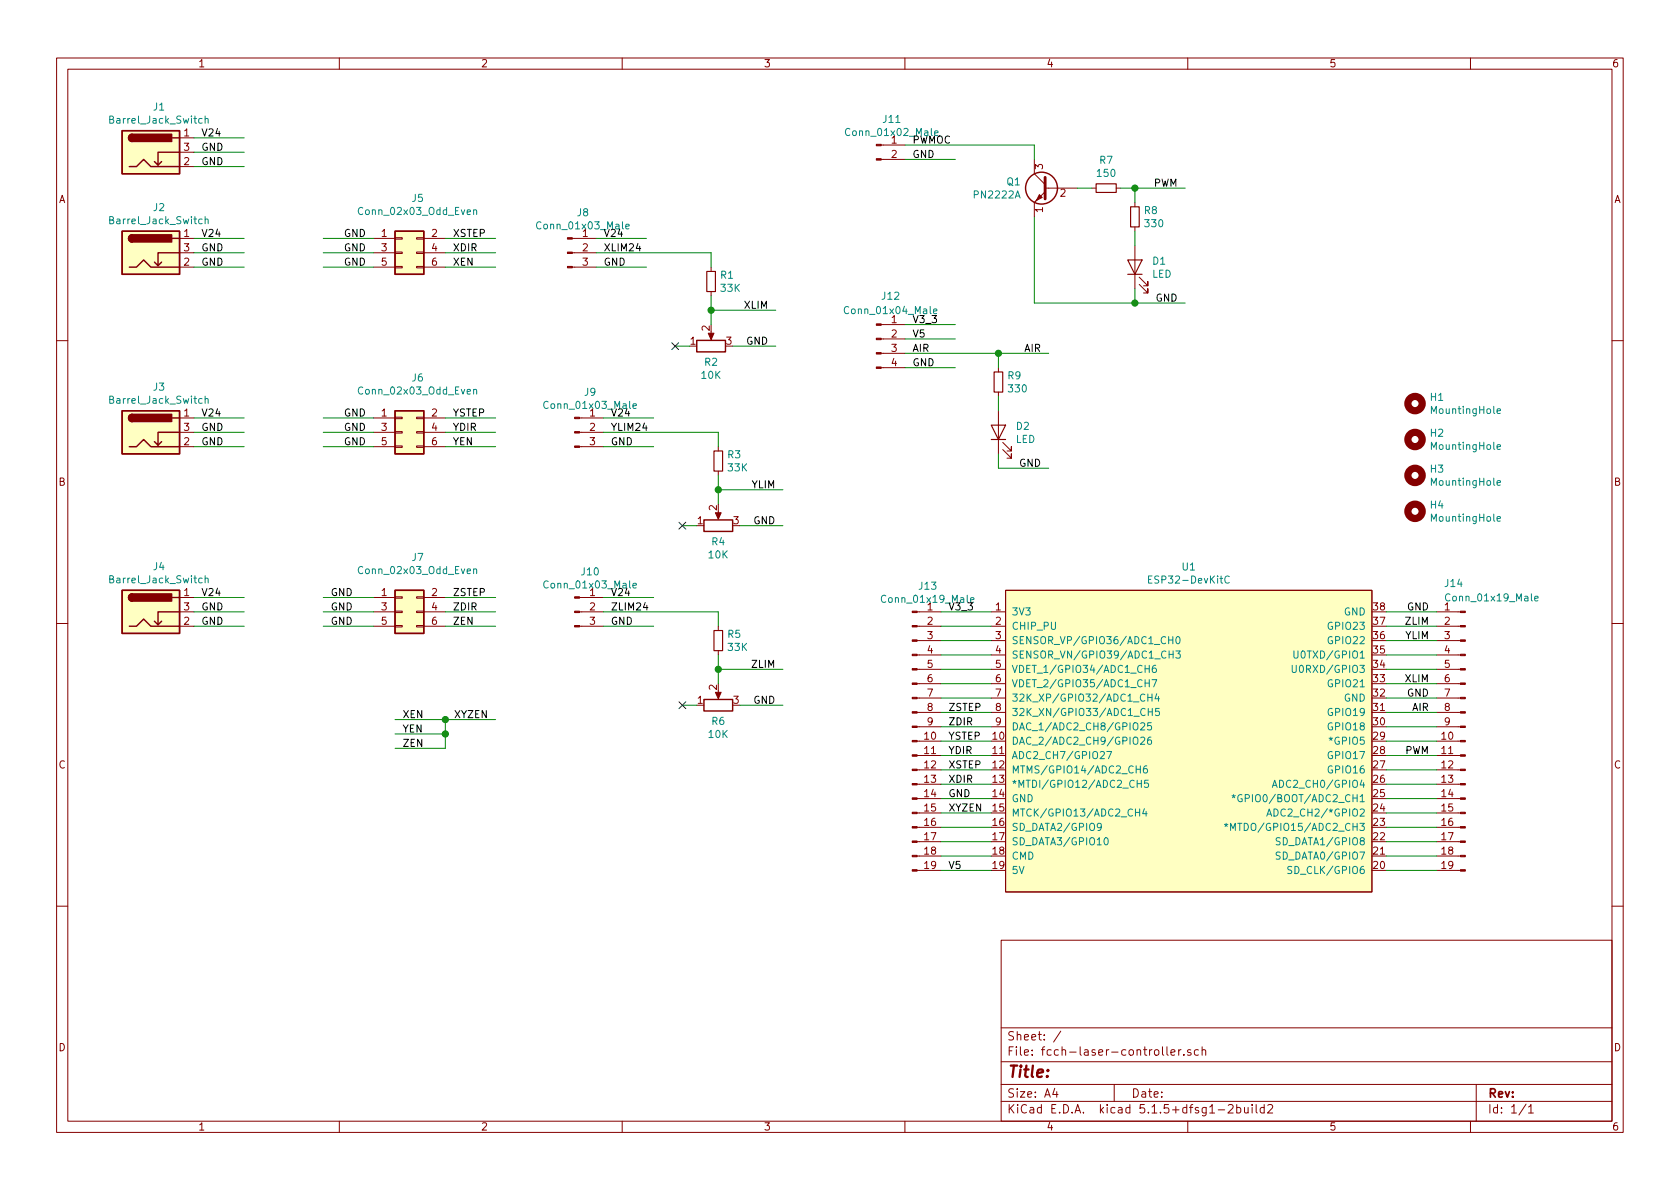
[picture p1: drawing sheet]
EESchema Schematic File Version 4
EELAYER 30 0
EELAYER END
$Descr A4 11693 8268
encoding utf-8
Sheet 1 1
Title ""
Date ""
Rev ""
Comp ""
Comment1 ""
Comment2 ""
Comment3 ""
Comment4 ""
$EndDescr
$Comp
L Espressif:ESP32-DevKitC U1
U 1 1
P 8200 5100
F 0 "U1" H 8275 6265 50  0000 C CNN
F 1 "ESP32-DevKitC" H 8275 6174 50  0000 C CNN
F 2 "Espressif:ESP32-DevKitC" H 8200 3850 50  0001 C CNN
F 3 "https://docs.espressif.com/projects/esp-idf/zh_CN/latest/esp32/hw-reference/esp32/get-started-devkitc.html" H 8350 3850 50  0001 C CNN
	1    8200 5100
	1    0    0    -1  
$EndComp
$Comp
L Connector:Barrel_Jack_Switch J1
U 1 1
P 1050 1050
F 0 "J1" H 1107 1367 50  0000 C CNN
F 1 "Barrel_Jack_Switch" H 1107 1276 50  0000 C CNN
F 2 "Connectors:BARREL_JACK" H 1100 1010 50  0001 C CNN
F 3 "~" H 1100 1010 50  0001 C CNN
F 4 "Mouser 992-CON-SOCJ-2155" H 1050 1050 50  0001 C CNN "Part"
	1    1050 1050
	1    0    0    -1  
$EndComp
$Comp
L Connector:Barrel_Jack_Switch J2
U 1 1
P 1050 1750
F 0 "J2" H 1107 2067 50  0000 C CNN
F 1 "Barrel_Jack_Switch" H 1107 1976 50  0000 C CNN
F 2 "Connectors:BARREL_JACK" H 1100 1710 50  0001 C CNN
F 3 "~" H 1100 1710 50  0001 C CNN
F 4 "Mouser 992-CON-SOCJ-2155" H 1050 1750 50  0001 C CNN "Part"
	1    1050 1750
	1    0    0    -1  
$EndComp
$Comp
L Connector:Barrel_Jack_Switch J3
U 1 1
P 1050 3000
F 0 "J3" H 1107 3317 50  0000 C CNN
F 1 "Barrel_Jack_Switch" H 1107 3226 50  0000 C CNN
F 2 "Connectors:BARREL_JACK" H 1100 2960 50  0001 C CNN
F 3 "~" H 1100 2960 50  0001 C CNN
F 4 "Mouser 992-CON-SOCJ-2155" H 1050 3000 50  0001 C CNN "Part"
	1    1050 3000
	1    0    0    -1  
$EndComp
$Comp
L Connector:Barrel_Jack_Switch J4
U 1 1
P 1050 4250
F 0 "J4" H 1107 4567 50  0000 C CNN
F 1 "Barrel_Jack_Switch" H 1107 4476 50  0000 C CNN
F 2 "Connectors:BARREL_JACK" H 1100 4210 50  0001 C CNN
F 3 "~" H 1100 4210 50  0001 C CNN
F 4 "Mouser 992-CON-SOCJ-2155" H 1050 4250 50  0001 C CNN "Part"
	1    1050 4250
	1    0    0    -1  
$EndComp
$Comp
L Connector_Generic:Conn_02x03_Odd_Even J6
U 1 1
P 2800 3000
F 0 "J6" H 2908 3381 50  0000 C CNN
F 1 "Conn_02x03_Odd_Even" H 2908 3290 50  0000 C CNN
F 2 "Pin_Headers:Pin_Header_Straight_2x03_Pitch2.54mm" H 2800 3000 50  0001 C CNN
F 3 "~" H 2800 3000 50  0001 C CNN
	1    2800 3000
	1    0    0    -1  
$EndComp
$Comp
L Connector_Generic:Conn_02x03_Odd_Even J7
U 1 1
P 2800 4250
F 0 "J7" H 2908 4631 50  0000 C CNN
F 1 "Conn_02x03_Odd_Even" H 2908 4540 50  0000 C CNN
F 2 "Pin_Headers:Pin_Header_Straight_2x03_Pitch2.54mm" H 2800 4250 50  0001 C CNN
F 3 "~" H 2800 4250 50  0001 C CNN
	1    2800 4250
	1    0    0    -1  
$EndComp
$Comp
L Connector:Conn_01x03_Male J8
U 1 1
P 3950 1750
F 0 "J8" H 4058 2031 50  0000 C CNN
F 1 "Conn_01x03_Male" H 4058 1940 50  0000 C CNN
F 2 "Pin_Headers:Pin_Header_Straight_1x03_Pitch2.54mm" H 3950 1750 50  0001 C CNN
F 3 "~" H 3950 1750 50  0001 C CNN
	1    3950 1750
	1    0    0    -1  
$EndComp
$Comp
L Connector:Conn_01x02_Male J11
U 1 1
P 6100 1000
F 0 "J11" H 6208 1181 50  0000 C CNN
F 1 "Conn_01x02_Male" H 6208 1090 50  0000 C CNN
F 2 "Pin_Headers:Pin_Header_Straight_1x02_Pitch2.54mm" H 6100 1000 50  0001 C CNN
F 3 "~" H 6100 1000 50  0001 C CNN
	1    6100 1000
	1    0    0    -1  
$EndComp
Wire Wire Line
	1350 950  1700 950 
Text Label 1400 950  0    50   ~ 0
V24
Wire Wire Line
	1350 1050 1700 1050
Wire Wire Line
	1350 1150 1700 1150
Wire Wire Line
	1350 1650 1700 1650
Wire Wire Line
	1350 1750 1700 1750
Wire Wire Line
	1350 1850 1700 1850
Wire Wire Line
	1350 2900 1700 2900
Wire Wire Line
	1350 3000 1700 3000
Wire Wire Line
	1350 3100 1700 3100
Wire Wire Line
	1350 4150 1700 4150
Wire Wire Line
	1350 4250 1700 4250
Wire Wire Line
	1350 4350 1700 4350
Text Label 1400 1650 0    50   ~ 0
V24
Text Label 1400 2900 0    50   ~ 0
V24
Text Label 1400 4150 0    50   ~ 0
V24
Text Label 1400 1050 0    50   ~ 0
GND
Text Label 1400 1750 0    50   ~ 0
GND
Text Label 1400 3000 0    50   ~ 0
GND
Text Label 1400 4250 0    50   ~ 0
GND
Text Label 1400 1150 0    50   ~ 0
GND
Text Label 1400 1850 0    50   ~ 0
GND
Text Label 1400 3100 0    50   ~ 0
GND
Text Label 1400 4350 0    50   ~ 0
GND
Wire Wire Line
	3100 1650 3450 1650
Wire Wire Line
	3100 1850 3450 1850
Wire Wire Line
	2250 1850 2600 1850
Wire Wire Line
	3100 2900 3450 2900
Wire Wire Line
	2250 2900 2600 2900
Wire Wire Line
	3100 3000 3450 3000
Wire Wire Line
	2250 3000 2600 3000
Wire Wire Line
	3100 3100 3450 3100
Wire Wire Line
	2250 3100 2600 3100
Wire Wire Line
	3100 4150 3450 4150
Wire Wire Line
	2250 4150 2600 4150
Wire Wire Line
	3100 4250 3450 4250
Wire Wire Line
	2250 4250 2600 4250
Wire Wire Line
	3100 4350 3450 4350
Wire Wire Line
	2250 4350 2600 4350
Text Label 2550 1650 2    50   ~ 0
GND
Text Label 2550 1750 2    50   ~ 0
GND
Text Label 2550 1850 2    50   ~ 0
GND
Text Label 2550 2900 2    50   ~ 0
GND
Text Label 2550 3000 2    50   ~ 0
GND
Text Label 2550 3100 2    50   ~ 0
GND
Text Label 2300 4150 0    50   ~ 0
GND
Text Label 2300 4250 0    50   ~ 0
GND
Text Label 2300 4350 0    50   ~ 0
GND
Text Label 3150 1650 0    50   ~ 0
XSTEP
Text Label 3150 1750 0    50   ~ 0
XDIR
Text Label 3150 1850 0    50   ~ 0
XEN
Text Label 3150 2900 0    50   ~ 0
YSTEP
Text Label 3150 3000 0    50   ~ 0
YDIR
Text Label 3150 3100 0    50   ~ 0
YEN
Text Label 3150 4150 0    50   ~ 0
ZSTEP
Text Label 3150 4250 0    50   ~ 0
ZDIR
Text Label 3150 4350 0    50   ~ 0
ZEN
Wire Wire Line
	2750 5100 3100 5100
Wire Wire Line
	2750 5200 3100 5200
Wire Wire Line
	2750 5000 3100 5000
Text Label 2800 5000 0    50   ~ 0
XEN
Text Label 2800 5100 0    50   ~ 0
YEN
Text Label 2800 5200 0    50   ~ 0
ZEN
Text Label 3400 5000 2    50   ~ 0
XYZEN
Wire Wire Line
	3100 5200 3100 5100
Connection ~ 3100 5000
Wire Wire Line
	3100 5000 3450 5000
Connection ~ 3100 5100
Wire Wire Line
	3100 5100 3100 5000
Wire Wire Line
	4150 1650 4500 1650
Wire Wire Line
	4150 1850 4500 1850
Text Label 4200 1650 0    50   ~ 0
V24
Text Label 4200 1850 0    50   ~ 0
GND
Text Label 4200 1750 0    50   ~ 0
XLIM24
$Comp
L Device:R_Small R1
U 1 1
P 4950 1950
F 0 "R1" H 5009 1996 50  0000 L CNN
F 1 "33K" H 5009 1905 50  0000 L CNN
F 2 "Resistors_THT:R_Axial_DIN0411_L9.9mm_D3.6mm_P12.70mm_Horizontal" H 4950 1950 50  0001 C CNN
F 3 "~" H 4950 1950 50  0001 C CNN
F 4 "Mouser 603-CFR-25JT-52-33" H 4950 1950 50  0001 C CNN "Part"
	1    4950 1950
	1    0    0    -1  
$EndComp
Wire Wire Line
	4950 1850 4950 1750
Wire Wire Line
	4150 1750 4950 1750
Wire Wire Line
	4950 2050 4950 2150
Wire Wire Line
	4950 2150 5400 2150
Wire Wire Line
	4950 2150 4950 2250
Connection ~ 4950 2150
$Comp
L Device:R_POT R2
U 1 1
P 4950 2400
F 0 "R2" V 4835 2400 50  0000 C CNN
F 1 "10K" V 4744 2400 50  0000 C CNN
F 2 "Potentiometers:Potentiometer_Trimmer_Piher_PT-10v10_Horizontal_Px10.0mm_Py5.0mm" H 4950 2400 50  0001 C CNN
F 3 "~" H 4950 2400 50  0001 C CNN
F 4 "Mouser 531-PT10MV11103A22S" V 4950 2400 50  0001 C CNN "Part"
	1    4950 2400
	0    -1   -1   0   
$EndComp
Text Label 5350 2150 2    50   ~ 0
XLIM
Wire Wire Line
	5100 2400 5400 2400
Text Label 5350 2400 2    50   ~ 0
GND
NoConn ~ 4700 2400
Wire Wire Line
	4800 2400 4700 2400
$Comp
L Connector:Conn_01x03_Male J9
U 1 1
P 4000 3000
F 0 "J9" H 4108 3281 50  0000 C CNN
F 1 "Conn_01x03_Male" H 4108 3190 50  0000 C CNN
F 2 "Pin_Headers:Pin_Header_Straight_1x03_Pitch2.54mm" H 4000 3000 50  0001 C CNN
F 3 "~" H 4000 3000 50  0001 C CNN
	1    4000 3000
	1    0    0    -1  
$EndComp
Wire Wire Line
	4200 2900 4550 2900
Wire Wire Line
	4200 3100 4550 3100
Text Label 4250 2900 0    50   ~ 0
V24
Text Label 4250 3100 0    50   ~ 0
GND
Text Label 4250 3000 0    50   ~ 0
YLIM24
$Comp
L Device:R_Small R3
U 1 1
P 5000 3200
F 0 "R3" H 5059 3246 50  0000 L CNN
F 1 "33K" H 5059 3155 50  0000 L CNN
F 2 "Resistors_THT:R_Axial_DIN0411_L9.9mm_D3.6mm_P12.70mm_Horizontal" H 5000 3200 50  0001 C CNN
F 3 "~" H 5000 3200 50  0001 C CNN
F 4 "Mouser 603-CFR-25JT-52-33K" H 5000 3200 50  0001 C CNN "Part"
	1    5000 3200
	1    0    0    -1  
$EndComp
Wire Wire Line
	5000 3100 5000 3000
Wire Wire Line
	4200 3000 5000 3000
Wire Wire Line
	5000 3300 5000 3400
Wire Wire Line
	5000 3400 5450 3400
Wire Wire Line
	5000 3400 5000 3500
Connection ~ 5000 3400
$Comp
L Device:R_POT R4
U 1 1
P 5000 3650
F 0 "R4" V 4885 3650 50  0000 C CNN
F 1 "10K" V 4794 3650 50  0000 C CNN
F 2 "Potentiometers:Potentiometer_Trimmer_Piher_PT-10v10_Horizontal_Px10.0mm_Py5.0mm" H 5000 3650 50  0001 C CNN
F 3 "~" H 5000 3650 50  0001 C CNN
F 4 "Mouser 531-PT10MV11103A22S" V 5000 3650 50  0001 C CNN "Part"
	1    5000 3650
	0    -1   -1   0   
$EndComp
Text Label 5400 3400 2    50   ~ 0
YLIM
Wire Wire Line
	5150 3650 5450 3650
Text Label 5400 3650 2    50   ~ 0
GND
NoConn ~ 4750 3650
Wire Wire Line
	4850 3650 4750 3650
$Comp
L Connector:Conn_01x03_Male J10
U 1 1
P 4000 4250
F 0 "J10" H 4108 4531 50  0000 C CNN
F 1 "Conn_01x03_Male" H 4108 4440 50  0000 C CNN
F 2 "Pin_Headers:Pin_Header_Straight_1x03_Pitch2.54mm" H 4000 4250 50  0001 C CNN
F 3 "~" H 4000 4250 50  0001 C CNN
	1    4000 4250
	1    0    0    -1  
$EndComp
Wire Wire Line
	4200 4150 4550 4150
Wire Wire Line
	4200 4350 4550 4350
Text Label 4250 4150 0    50   ~ 0
V24
Text Label 4250 4350 0    50   ~ 0
GND
Text Label 4250 4250 0    50   ~ 0
ZLIM24
$Comp
L Device:R_Small R5
U 1 1
P 5000 4450
F 0 "R5" H 5059 4496 50  0000 L CNN
F 1 "33K" H 5059 4405 50  0000 L CNN
F 2 "Resistors_THT:R_Axial_DIN0411_L9.9mm_D3.6mm_P12.70mm_Horizontal" H 5000 4450 50  0001 C CNN
F 3 "~" H 5000 4450 50  0001 C CNN
F 4 "Mouser 603-CFR-25JT-52-33K" H 5000 4450 50  0001 C CNN "Part"
	1    5000 4450
	1    0    0    -1  
$EndComp
Wire Wire Line
	5000 4350 5000 4250
Wire Wire Line
	4200 4250 5000 4250
Wire Wire Line
	5000 4550 5000 4650
Wire Wire Line
	5000 4650 5450 4650
Wire Wire Line
	5000 4650 5000 4750
Connection ~ 5000 4650
$Comp
L Device:R_POT R6
U 1 1
P 5000 4900
F 0 "R6" V 4885 4900 50  0000 C CNN
F 1 "10K" V 4794 4900 50  0000 C CNN
F 2 "Potentiometers:Potentiometer_Trimmer_Piher_PT-10v10_Horizontal_Px10.0mm_Py5.0mm" H 5000 4900 50  0001 C CNN
F 3 "~" H 5000 4900 50  0001 C CNN
F 4 "Mouser 531-PT10MV11103A22S" V 5000 4900 50  0001 C CNN "Part"
	1    5000 4900
	0    -1   -1   0   
$EndComp
Text Label 5400 4650 2    50   ~ 0
ZLIM
Wire Wire Line
	5150 4900 5450 4900
Text Label 5400 4900 2    50   ~ 0
GND
NoConn ~ 4750 4900
Wire Wire Line
	4850 4900 4750 4900
Wire Wire Line
	6300 1100 6650 1100
Text Label 6350 1100 0    50   ~ 0
GND
Text Label 6350 1000 0    50   ~ 0
PWMOC
$Comp
L Transistor_BJT:PN2222A Q1
U 1 1
P 7300 1300
F 0 "Q1" H 7491 1346 50  0000 L CNN
F 1 "PN2222A" H 7491 1255 50  0000 L CNN
F 2 "TO_SOT_Packages_THT:TO-92_Inline_Narrow_Oval" H 7500 1225 50  0001 L CIN
F 3 "http://www.fairchildsemi.com/ds/PN/PN2222A.pdf" H 7300 1300 50  0001 L CNN
F 4 "Mouser 833-PN2222A-AP" H 7300 1300 50  0001 C CNN "Part"
	1    7300 1300
	-1   0    0    -1  
$EndComp
Wire Wire Line
	7200 1100 7200 1000
Wire Wire Line
	6300 1000 7200 1000
Wire Wire Line
	7500 1300 7600 1300
$Comp
L Device:R_Small R7
U 1 1
P 7700 1300
F 0 "R7" V 7504 1300 50  0000 C CNN
F 1 "150" V 7595 1300 50  0000 C CNN
F 2 "Resistors_THT:R_Axial_DIN0411_L9.9mm_D3.6mm_P12.70mm_Horizontal" H 7700 1300 50  0001 C CNN
F 3 "~" H 7700 1300 50  0001 C CNN
F 4 "Mouser 603-CFR-25JT-52-150" V 7700 1300 50  0001 C CNN "Part"
	1    7700 1300
	0    1    1    0   
$EndComp
Wire Wire Line
	7800 1300 7900 1300
Text Label 8200 1300 2    50   ~ 0
PWM
Wire Wire Line
	7900 1300 7900 1400
Connection ~ 7900 1300
Wire Wire Line
	7900 1300 8250 1300
$Comp
L Device:R_Small R8
U 1 1
P 7900 1500
F 0 "R8" H 7959 1546 50  0000 L CNN
F 1 "330" H 7959 1455 50  0000 L CNN
F 2 "Resistors_THT:R_Axial_DIN0411_L9.9mm_D3.6mm_P12.70mm_Horizontal" H 7900 1500 50  0001 C CNN
F 3 "~" H 7900 1500 50  0001 C CNN
F 4 "Mouser 603-CFR-25JT-52-330R" H 7900 1500 50  0001 C CNN "Part"
	1    7900 1500
	1    0    0    -1  
$EndComp
Wire Wire Line
	7900 1600 7900 1700
$Comp
L Device:LED D1
U 1 1
P 7900 1850
F 0 "D1" V 7939 1733 50  0000 R CNN
F 1 "LED" V 7848 1733 50  0000 R CNN
F 2 "LEDs:LED_D5.0mm" H 7900 1850 50  0001 C CNN
F 3 "~" H 7900 1850 50  0001 C CNN
F 4 "Mouser 859-LTL2R3KRD-EM" V 7900 1850 50  0001 C CNN "Part"
	1    7900 1850
	0    -1   -1   0   
$EndComp
Wire Wire Line
	7900 2000 7900 2100
Wire Wire Line
	7900 2100 8250 2100
Text Label 8200 2100 2    50   ~ 0
GND
Wire Wire Line
	7200 2100 7900 2100
Wire Wire Line
	7200 1500 7200 2100
Connection ~ 7900 2100
Wire Wire Line
	6300 2550 6650 2550
Text Label 6350 2550 0    50   ~ 0
GND
Text Label 6350 2450 0    50   ~ 0
AIR
Text Label 7250 2450 2    50   ~ 0
AIR
Wire Wire Line
	6950 2450 6950 2550
Wire Wire Line
	6950 2450 7300 2450
$Comp
L Device:R_Small R9
U 1 1
P 6950 2650
F 0 "R9" H 7009 2696 50  0000 L CNN
F 1 "330" H 7009 2605 50  0000 L CNN
F 2 "Resistors_THT:R_Axial_DIN0411_L9.9mm_D3.6mm_P12.70mm_Horizontal" H 6950 2650 50  0001 C CNN
F 3 "~" H 6950 2650 50  0001 C CNN
F 4 "Mouser 603-CFR-25JT-52-330R" H 6950 2650 50  0001 C CNN "Part"
	1    6950 2650
	1    0    0    -1  
$EndComp
Wire Wire Line
	6950 2750 6950 2850
Wire Wire Line
	6950 3150 6950 3250
Wire Wire Line
	6950 3250 7300 3250
Text Label 7250 3250 2    50   ~ 0
GND
Connection ~ 6950 2450
Wire Wire Line
	6300 2450 6950 2450
Wire Wire Line
	9650 4250 10000 4250
Wire Wire Line
	9650 4850 10000 4850
Wire Wire Line
	6900 6050 6550 6050
Wire Wire Line
	6900 5550 6550 5550
Text Label 6600 5550 0    50   ~ 0
GND
Text Label 6600 6050 0    50   ~ 0
V5
Text Label 9950 4850 2    50   ~ 0
GND
Text Label 9950 4250 2    50   ~ 0
GND
Wire Wire Line
	6900 5650 6550 5650
Text Label 6600 5650 0    50   ~ 0
XYZEN
Wire Wire Line
	6900 5150 6550 5150
Wire Wire Line
	6900 5050 6550 5050
Wire Wire Line
	6900 4950 6550 4950
Text Label 6600 4950 0    50   ~ 0
ZSTEP
Text Label 6600 5050 0    50   ~ 0
ZDIR
Text Label 6600 5150 0    50   ~ 0
YSTEP
Wire Wire Line
	6900 5250 6550 5250
Wire Wire Line
	6900 5350 6550 5350
Wire Wire Line
	6900 5450 6550 5450
Text Label 6600 5250 0    50   ~ 0
YDIR
Text Label 6600 5350 0    50   ~ 0
XSTEP
Text Label 6600 5450 0    50   ~ 0
XDIR
Wire Wire Line
	9650 4350 10000 4350
Wire Wire Line
	9650 4450 10000 4450
Wire Wire Line
	9650 4750 10000 4750
Text Label 9950 4350 2    50   ~ 0
ZLIM
Text Label 9950 4450 2    50   ~ 0
YLIM
Text Label 9950 4750 2    50   ~ 0
XLIM
Wire Wire Line
	9650 5250 10000 5250
Text Label 9950 5250 2    50   ~ 0
PWM
Wire Wire Line
	9650 4950 10000 4950
Text Label 9950 4950 2    50   ~ 0
AIR
$Comp
L Device:LED D2
U 1 1
P 6950 3000
F 0 "D2" V 6989 2882 50  0000 R CNN
F 1 "LED" V 6898 2882 50  0000 R CNN
F 2 "LEDs:LED_D5.0mm" H 6950 3000 50  0001 C CNN
F 3 "~" H 6950 3000 50  0001 C CNN
F 4 "Mouser 859-LTL2R3KRD-EM" V 6950 3000 50  0001 C CNN "Part"
	1    6950 3000
	0    -1   -1   0   
$EndComp
$Comp
L Mechanical:MountingHole H1
U 1 1
P 9850 2800
F 0 "H1" H 9950 2846 50  0000 L CNN
F 1 "MountingHole" H 9950 2755 50  0000 L CNN
F 2 "Mounting_Holes:MountingHole_3.2mm_M3" H 9850 2800 50  0001 C CNN
F 3 "~" H 9850 2800 50  0001 C CNN
	1    9850 2800
	1    0    0    -1  
$EndComp
$Comp
L Mechanical:MountingHole H2
U 1 1
P 9850 3050
F 0 "H2" H 9950 3096 50  0000 L CNN
F 1 "MountingHole" H 9950 3005 50  0000 L CNN
F 2 "Mounting_Holes:MountingHole_3.2mm_M3" H 9850 3050 50  0001 C CNN
F 3 "~" H 9850 3050 50  0001 C CNN
	1    9850 3050
	1    0    0    -1  
$EndComp
$Comp
L Mechanical:MountingHole H3
U 1 1
P 9850 3300
F 0 "H3" H 9950 3346 50  0000 L CNN
F 1 "MountingHole" H 9950 3255 50  0000 L CNN
F 2 "Mounting_Holes:MountingHole_3.2mm_M3" H 9850 3300 50  0001 C CNN
F 3 "~" H 9850 3300 50  0001 C CNN
	1    9850 3300
	1    0    0    -1  
$EndComp
$Comp
L Mechanical:MountingHole H4
U 1 1
P 9850 3550
F 0 "H4" H 9950 3596 50  0000 L CNN
F 1 "MountingHole" H 9950 3505 50  0000 L CNN
F 2 "Mounting_Holes:MountingHole_3.2mm_M3" H 9850 3550 50  0001 C CNN
F 3 "~" H 9850 3550 50  0001 C CNN
	1    9850 3550
	1    0    0    -1  
$EndComp
Wire Wire Line
	6900 4250 6550 4250
Text Label 6600 4250 0    50   ~ 0
V3_3
$Comp
L Connector:Conn_01x04_Male J12
U 1 1
P 6100 2350
F 0 "J12" H 6200 2650 50  0000 C CNN
F 1 "Conn_01x04_Male" H 6200 2550 50  0000 C CNN
F 2 "Pin_Headers:Pin_Header_Straight_1x04_Pitch2.54mm" H 6100 2350 50  0001 C CNN
F 3 "~" H 6100 2350 50  0001 C CNN
	1    6100 2350
	1    0    0    -1  
$EndComp
Wire Wire Line
	6300 2350 6650 2350
Text Label 6350 2350 0    50   ~ 0
V5
$Comp
L Connector:Conn_01x19_Male J13
U 1 1
P 6350 5150
F 0 "J13" H 6458 6231 50  0000 C CNN
F 1 "Conn_01x19_Male" H 6458 6140 50  0000 C CNN
F 2 "Pin_Headers:Pin_Header_Straight_1x19_Pitch2.54mm" H 6350 5150 50  0001 C CNN
F 3 "~" H 6350 5150 50  0001 C CNN
	1    6350 5150
	1    0    0    -1  
$EndComp
$Comp
L Connector:Conn_01x19_Male J14
U 1 1
P 10200 5150
F 0 "J14" H 10350 6250 50  0000 R CNN
F 1 "Conn_01x19_Male" H 10350 6150 50  0000 R CNN
F 2 "Pin_Headers:Pin_Header_Straight_1x19_Pitch2.54mm" H 10200 5150 50  0001 C CNN
F 3 "~" H 10200 5150 50  0001 C CNN
	1    10200 5150
	-1   0    0    -1  
$EndComp
Wire Wire Line
	6550 4350 6900 4350
Wire Wire Line
	6900 4450 6550 4450
Wire Wire Line
	6900 4550 6550 4550
Wire Wire Line
	6900 4650 6550 4650
Wire Wire Line
	6900 4750 6550 4750
Wire Wire Line
	6900 4850 6550 4850
Wire Wire Line
	6900 5750 6550 5750
Wire Wire Line
	6900 5850 6550 5850
Wire Wire Line
	6900 5950 6550 5950
Wire Wire Line
	9650 6050 10000 6050
Wire Wire Line
	9650 5950 10000 5950
Wire Wire Line
	9650 5850 10000 5850
Wire Wire Line
	9650 5750 10000 5750
Wire Wire Line
	9650 5650 10000 5650
Wire Wire Line
	9650 5550 10000 5550
Wire Wire Line
	9650 5450 10000 5450
Wire Wire Line
	9650 5350 10000 5350
Wire Wire Line
	9650 5150 10000 5150
Wire Wire Line
	9650 5050 10000 5050
Wire Wire Line
	9650 4650 10000 4650
Wire Wire Line
	9650 4550 10000 4550
Wire Wire Line
	6300 2250 6650 2250
Text Label 6350 2250 0    50   ~ 0
V3_3
Wire Wire Line
	2250 1750 2600 1750
Wire Wire Line
	3100 1750 3450 1750
Wire Wire Line
	2250 1650 2600 1650
$Comp
L Connector_Generic:Conn_02x03_Odd_Even J5
U 1 1
P 2800 1750
F 0 "J5" H 2908 2131 50  0000 C CNN
F 1 "Conn_02x03_Odd_Even" H 2908 2040 50  0000 C CNN
F 2 "Pin_Headers:Pin_Header_Straight_2x03_Pitch2.54mm" H 2800 1750 50  0001 C CNN
F 3 "~" H 2800 1750 50  0001 C CNN
	1    2800 1750
	1    0    0    -1  
$EndComp
$EndSCHEMATC
